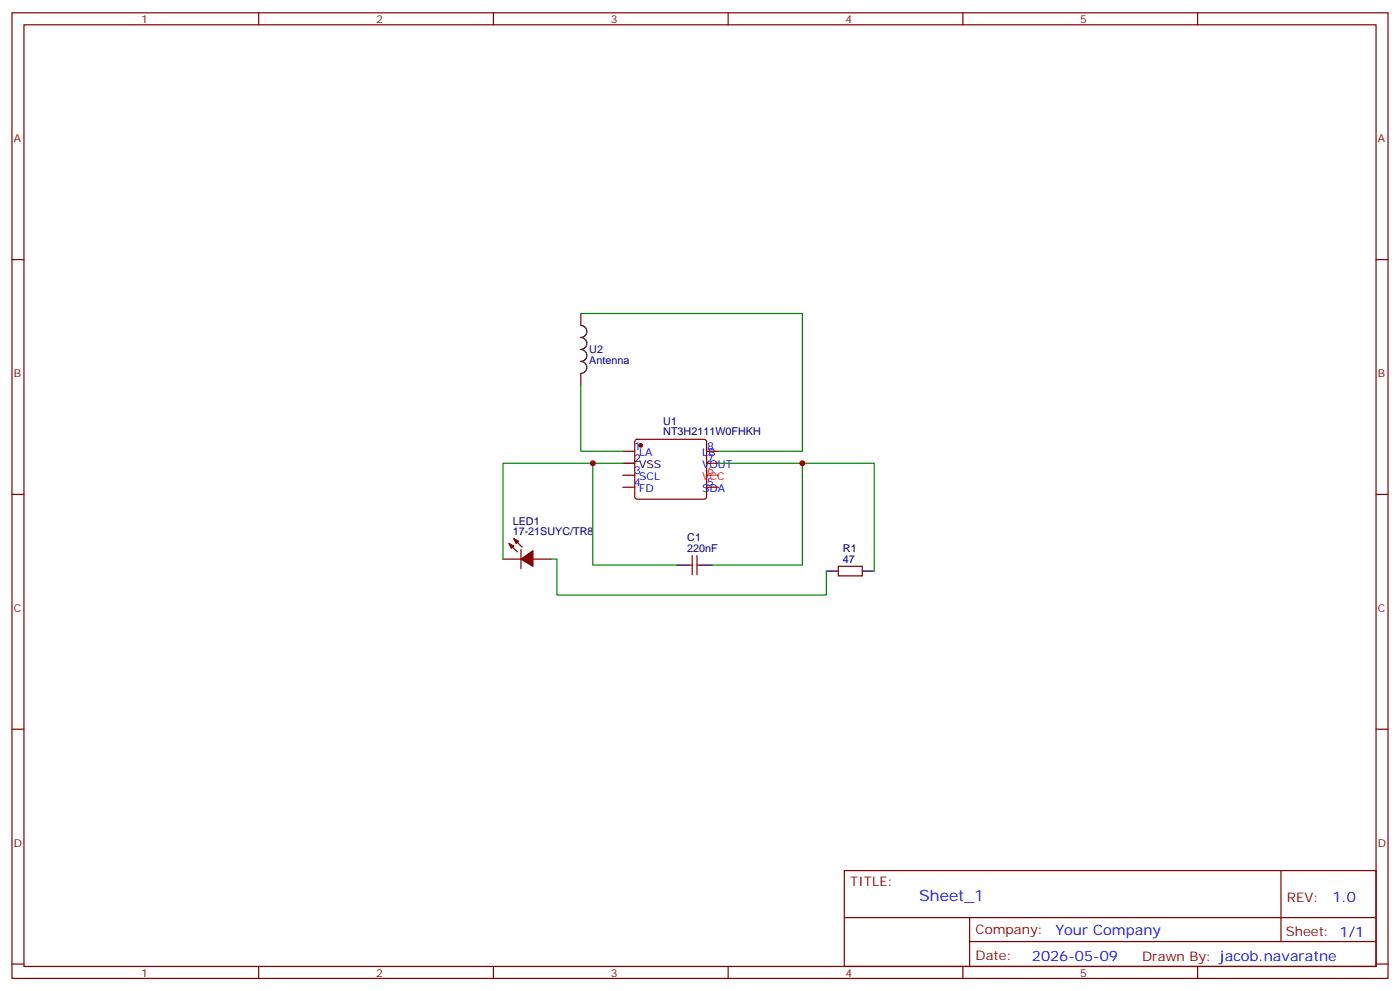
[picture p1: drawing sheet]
<svg xmlns="http://www.w3.org/2000/svg" width="412mm" height="292mm" viewBox="0 0 412 292" stroke-linecap="round" stroke-linejoin="round" font-family="sans-serif">
<g fill="none" stroke="#870000" stroke-width=".35">
<path d="M3.5 3.8h405.4v284.3h-405.4zM7.1 7.3h398.2v277.3h-398.2zM76.2 3.8v3.5M145.3 3.8v3.5M214.5 3.8v3.5M283.6 3.8v3.5M352.8 3.8v3.5M3.5 76.4h3.6M405.3 76.4h3.6M171.1 92.3v3.5M171.1 110v3.5M183.4 132.9h3.6"/>
<path d="M183.4 139.9h3.6M187.2 129.6l.5-.2h19.7l.5 .2 .2 .5v16.2l-.2 .5-.5 .2h-19.7l-.5-.2-.2-.5v-16.2zM208.1 132.9h3.6M208.1 136.4h3.6M3.5 145.6h3.6M151.3 158.6l2.5 2.5M183.4 143.5h3.6M208.1 143.5h3.6M405.3 145.6h3.6M148.2 164.6h5.3M149.9 160.1l2.5 2.4M153.5 161.8v5.7"/>
<path d="M157 164.6h5.3M202.8 166.4h1.1M203.9 163.6v5.6M205.3 163.6v5.6M205.3 166.4h1.1M246.9 166.8h7.1v2.8h-7.1zM3.5 214.7h3.6M405.3 214.7h3.6M248.7 256.4h156.6v28.2h-156.6zM377.3 256.4v20.9M248.7 270.2h156.5M285.6 277.3h119.6"/>
<path d="M285.6 270.2v14.1M3.5 283.9h3.6M76.2 284.6v3.5M145.3 284.6v3.5M214.5 284.6v3.5M283.6 284.6v3.5M352.8 284.6v3.5M405.3 283.9h3.6"/>
</g>
<g fill="#870000" stroke="#870000" stroke-width=".35">
<path d="M149.9 160.1l1.4 .7-.7 .7z"/>
<path d="M151.3 158.6l1.5 .7-.8 .8z"/>
<path d="M153.5 164.6l3.5-2.4v4.6z"/>
<circle cx="188.7" cy="131.1" r=".53"/>
</g>
<path d="M171.1 95.8a1.76 1.76 0 0 1 1.8 1.8 1.76 1.76 0 0 1-1.8 1.8 1.76 1.76 0 0 1 1.8 1.7 1.76 1.76 0 0 1-1.8 1.8 1.76 1.76 0 0 1 1.8 1.8 1.76 1.76 0 0 1-1.8 1.7 1.76 1.76 0 0 1 1.8 1.8 1.76 1.76 0 0 1-1.8 1.8M183.4 136.4h3.6M199.3 166.4h3.5M206.4 166.4h3.5M243.4 168.2h3.5M254 168.2h3.5" fill="none" stroke="#000" stroke-width=".35"/>
<path d="M208.1 139.9h3.6" fill="none" stroke="#f00" stroke-width=".35"/>
<path d="M171.1 92.3h65.3v40.6h-24.7M171.1 113.5v19.4h12.3M174.6 136.4v30h24.7M183.4 136.4h-35.2v28.2M211.7 136.4h45.8v31.8M236.4 136.4v30h-26.5M162.3 164.6h1.7v10.6h79.4v-7" fill="none" stroke="#008700" stroke-width=".35"/>
<g fill="#c00">
<circle cx="236.4" cy="136.4" r=".88"/>
<circle cx="174.6" cy="136.4" r=".88"/>
</g>
<text font-size="4.6" fill="#00f" x="270.8" y="265.4">Sheet_1</text>
<g font-size="4.2" fill="#00f">
<text x="392.5" y="265.6">1.0</text>
<text x="310.9" y="275.2">Your Company</text>
<text x="304" y="283">2026-05-09</text>
</g>
<g font-size="3.9" fill="#800">
<text x="250.5" y="260.9">TITLE:</text>
<text x="379.1" y="265.6">REV:</text>
<text x="287.4" y="275.1">Company:</text>
<text x="378.7" y="275.8">Sheet: 1/1</text>
<text x="287.4" y="282.8">Date:</text>
<text x="336.4" y="282.9">Drawn By: jacob.navaratne</text>
</g>
<g font-size="3.2" fill="#800">
<text x="41.6" y="6.8">1</text>
<text x="110.8" y="6.8">2</text>
<text x="179.9" y="6.8">3</text>
<text x="249.1" y="6.8">4</text>
<text x="318.2" y="6.8">5</text>
<text x="4.1" y="41.9">A</text>
<text x="405.9" y="41.9">A</text>
<text x="4.1" y="111">B</text>
<text x="405.9" y="111">B</text>
<text x="4.1" y="180.2">C</text>
<text x="405.9" y="180.2">C</text>
<text x="4.1" y="249.3">D</text>
<text x="405.9" y="249.3">D</text>
<text x="41.6" y="287.6">1</text>
<text x="110.8" y="287.6">2</text>
<text x="179.9" y="287.6">3</text>
<text x="249.1" y="287.6">4</text>
<text x="318.2" y="287.6">5</text>
</g>
<g font-size="3.2" fill="#000080">
<text x="173.6" y="107.2">Antenna</text>
<text x="173.6" y="104.1">U2</text>
<text x="195.4" y="125.1">U1</text>
<text x="195.4" y="128.2">NT3H2111W0FHKH</text>
<text x="151" y="154.5">LED1</text>
<text x="151" y="157.6">17-21SUYC/TR8</text>
<text x="202.4" y="159.4">C1</text>
<text x="202.4" y="162.5">220nF</text>
<text x="248.3" y="165.7">47</text>
<text x="248.3" y="162.6">R1</text>
</g>
<g font-size="3.2" fill="#00f">
<text x="186.8" y="132.5">1</text>
<text x="188.3" y="134.3">LA</text>
<text x="206.8" y="137.8">VOUT</text>
<text x="206.8" y="134.3">LB</text>
<text x="208.3" y="136.1">7</text>
<text x="208.3" y="132.5">8</text>
<text x="186.8" y="139.6">3</text>
<text x="186.8" y="143.1">4</text>
<text x="188.3" y="141.4">SCL</text>
<text x="208.3" y="143.1">5</text>
<text x="188.3" y="144.9">FD</text>
<text x="206.8" y="144.9">SDA</text>
</g>
<g font-size="3.2">
<text x="186.8" y="136.1">2</text>
<text x="188.3" y="137.8">VSS</text>
</g>
<g font-size="3.2" fill="#f00">
<text x="206.8" y="141.4">VCC</text>
<text x="208.3" y="139.6">6</text>
</g>
</svg>
